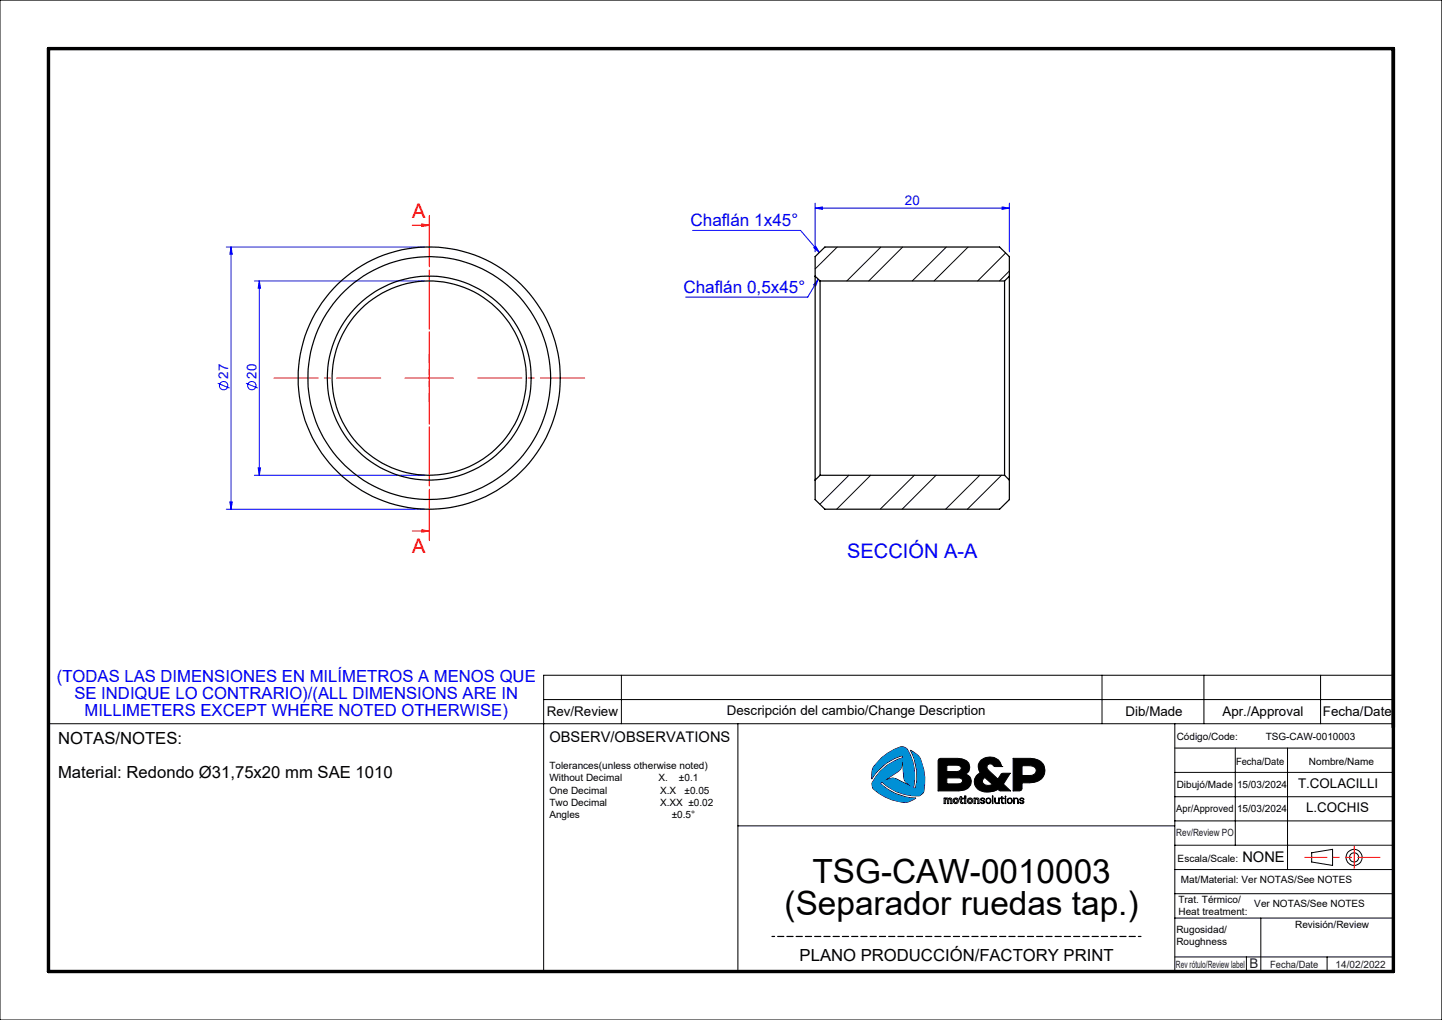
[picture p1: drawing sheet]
<svg xmlns="http://www.w3.org/2000/svg" width="297mm" height="210mm" viewBox="0 0 297 210" stroke-linecap="round" stroke-linejoin="round" font-family="sans-serif">
<g fill="none" stroke="#000" stroke-width=".21">
<path d="M0 0h297v210h-297zM128 139v10M227 139v10M248 139v10M272 139v10M287 139h-175v61M112 144h175M152 149v51M181.6 156a8.6 8.6 0 0 1 4.3-2.3l.7 .3a9.7 9.7 0 0 1 1.5 8.2l.4 .1a10.8 10.8 0 0 0-1-7.9 4.7 4.7 0 0 1 2 1.8 10.1 10.1 0 0 1 .6 7.1l-.6 .5a9.7 9.7 0 0 1-7.8-2.8l-.4 .3a10.8 10.8 0 0 0 7.4 3 4.3 4.3 0 0 1-2.5 .9 9.6 9.6 0 0 1-6.5-3.1l-.1-.7a9.5 9.5 0 0 1 6.3-5.4v-.4a10.4 10.4 0 0 0-6.4 4.8 4.2 4.2 0 0 1 .5-2.6zM185.9 156.6l.2 3.4 .2 .7 1.3 1.2-3.1-1.6-.6-.1-1.8 .5 2.9-1.9 .5-.5zM193.3 156.3l.4-.2h3.5a2.09 2.09 0 0 1 2.5 1.9l-.1 .7-.8 .7a1.68 1.68 0 0 1 1.3 1.7 1.68 1.68 0 0 1-1.5 1.6l-1.2 .1h-4.2zM195 157.5l2.4 .1a.58 .58 0 0 1 .6 .4 .58 .58 0 0 1-.3 .6l-.7 .2h-2z"/>
<path d="M202.1 156.5a2.71 2.71 0 0 1 3.9 .5l.3 .8h-1.5a.8 .8 0 0 0-.8-.5 .8 .8 0 0 0-.7 .6 2.07 2.07 0 0 0 1 1.4l1.2 1.1 .8-1.1 1.8-.1-1.4 2.2 1.4 1.4h-2l-.5-.3a3.5 3.5 0 0 1-4.6-.4 1.98 1.98 0 0 1 .9-3 1.94 1.94 0 0 1 .2-2.6zM206.3 157.8h.1M208.7 156.1h3.5a2.6 2.6 0 0 1 2.9 3.2 2.82 2.82 0 0 1-3.1 1.9h-1.5l-.1 1.5-.4 .1h-1.3zM210.5 157.6a2.82 2.82 0 0 1 2.8 .5 1.05 1.05 0 0 1-.1 1.2 1.05 1.05 0 0 1-1.1 .4h-1.6zM242 149v51M242 159h45M242 154h45M254.4 154v20M265.2 154v25M287 149h-277v51M152 170h90M194.5 164.3l1.5 .1 .1 1h-.3v-.7l-.2-.2-.2 .1v.8h-.3v-.8l-.2-.1-.2 .2v.7h-.2z"/>
<path d="M195 160.2h2.7l.5 .3v.4a.86 .86 0 0 1-1 .5h-2.2zM196.6 164.6l.2-.1 .3 .1v.5l-.3 .1-.2-.1zM197.8 164h.2v.3h.4v.2h-.4v.5a.22 .22 0 0 0 .1 .2 .22 .22 0 0 0 .3 0v.2a.63 .63 0 0 1-.6-.2 .63 .63 0 0 1 0-.7h-.2v-.2h.2zM198.7 164.3h.2v1.1h-.2zM198.7 163.9h.2v.2h-.2zM199.6 164.6l.2-.1 .2 .1v.5l-.2 .1-.2-.1zM200.6 164.3l.9 .1 .1 .2v.8h-.2v-.7l-.3-.2-.2 .3v.6h-.3zM202.5 160.4l.3-.3 1.6 1.4a1.33 1.33 0 0 1-2.1-.6zM202.6 165a.42 .42 0 0 1-.5-.2 .42 .42 0 0 1 0-.4l.5-.1 .2 .3h-.1a.28 .28 0 0 0-.3-.2 .28 .28 0 0 0-.3 .3l.6 .2a.43 .43 0 0 1-.2 .6 .43 .43 0 0 1-.6-.3l.5 .1h.2v-.3M203.3 164.5l.3-.1 .3 .1 .1 .3-.2 .5-.5-.1zM204.4 163.9h.1v1.5h-.1zM204.9 164.3h.1v.6a.36 .36 0 0 0 .3 .4 .36 .36 0 0 0 .4-.4v-.6h.1v1.1l-.1-.1-.3 .1-.4-.1z"/>
<path d="M206.3 164h.1v.3h.4l-.4 .1v.6a.23 .23 0 0 0 .1 .3 .23 .23 0 0 0 .3 0 .28 .28 0 0 1-.4 .1 .28 .28 0 0 1-.1-.4v-.6h-.3l.3-.1zM207 163.9l.2 .2zM207 164.3h.2v1.1h-.2zM207.7 164.5l.3-.1 .3 .1 .1 .3-.2 .5-.5-.1-.1-.3zM208.8 164.3l.1 .2a.48 .48 0 0 1 .8 .1v.8h-.1v-.6a.36 .36 0 0 0-.3-.4 .36 .36 0 0 0-.4 .4v.6h-.1zM210.1 164.4a.47 .47 0 0 1 .4-.1 .47 .47 0 0 1 .4 .3h-.1a.28 .28 0 0 0-.3-.2 .28 .28 0 0 0-.3 .3h.1a.43 .43 0 0 1 .5 .2 .43 .43 0 0 1 0 .5h-.5l-.3-.2 .3 .1h.4l.1-.2-.2-.1a.46 .46 0 0 1-.5-.6zM242 164h45M242 169h45M242 174h45M242 179h45M270.2 175.6l4.3-.7v3.3l-4.3-.7zM242 184h45"/>
<path d="M242 189h45M242 197h45M256.7 197v3M259.7 189v11M273.3 197v3"/>
<circle cx="196.9" cy="164.9" r=".57"/>
<circle cx="199.8" cy="164.9" r=".57"/>
<circle cx="203.6" cy="164.9" r=".56"/>
<circle cx="208" cy="164.9" r=".57"/>
<circle cx="278.9" cy="176.5" r="1.66"/>
<circle cx="278.9" cy="176.5" r=".94"/>
</g>
<path d="M159 192.8h76" fill="none" stroke="#000" stroke-width=".25" stroke-dasharray="1.3 .6" stroke-dashoffset=".7"/>
<path d="M10 10h277v190h-277z" fill="none" stroke="#000" stroke-width=".7"/>
<path d="M268.7 176.5h15.5" fill="none" stroke="#f00" stroke-width=".21" stroke-dasharray="6.3 1.3 1.3 1.3 1.3 1.3" stroke-dashoffset="1.8"/>
<path d="M278.9 174.2v4.6" fill="none" stroke="#f00" stroke-width=".21" stroke-dasharray="6.3 1.3 1.3 1.3 1.3 1.3"/>
<path d="M195 160.2h2.7l.5 .3 .1 .4-.3 .3-.5 .2h-2.5zM195 157.5l2.4 .1 .5 .2 .1 .5-.3 .4-.4 .1h-2.3zM193.3 156.3l-.1 6.5h4.4a2.08 2.08 0 0 0 2.4-2.3l-.4-.8-.8-.3a1.68 1.68 0 0 0 .9-1.9 1.68 1.68 0 0 0-1.7-1.3l-4.4-.1zM202.5 160.3l.3-.2 1.6 1.4-.7 .2-.9-.1-.5-.7zM202 156.6l-.5 .9 .1 1.1a.37 .37 0 0 1 .2 .4 .37 .37 0 0 1-.3 .3l-.7 1-.1 .8 .2 .9 .6 .6 .4 .2a4.1 4.1 0 0 0 3.7-.3l.4 .3h2.1l-1.4-1.4 1.4-2.2h-1.8l-.8 1.2-2.1-2-.1-.6 .1-.4 .4-.1 .6 .1 .4 .4h1.5v-.1a2.6 2.6 0 0 0-4.3-1.1zM210.5 157.6h1.8l.7 .3 .4 .5-.1 .7-.4 .4-.5 .2h-1.9zM208.7 156.1v6.7l1.6-.1 .2-.3v-1.2h1.5a2.75 2.75 0 0 0 3.2-2.4v-.8l-.3-.7a3.1 3.1 0 0 0-2.7-1.2z" fill-rule="evenodd" fill="#000"/>
<path d="M181.6 156l-1.6 1.8a4.1 4.1 0 0 0-.5 2.6 10.5 10.5 0 0 1 6.4-4.8v.4a9.6 9.6 0 0 0-6.3 5.4 1.5 1.5 0 0 0 1.1 1.6 8.6 8.6 0 0 0 6.3 2.1l1.7-.8a10.7 10.7 0 0 1-7.4-3l.4-.3a9.8 9.8 0 0 0 7.8 2.8l.6-.5a9.5 9.5 0 0 0-1-7.7l-1.6-1.2a10.7 10.7 0 0 1 1 7.9l-.4-.1a9.7 9.7 0 0 0-1.5-8.2 1.71 1.71 0 0 0-2.1 .2l-1.1 .5zM185.9 156.6l.3 3.9 .2 .4 1.2 1-3.3-1.7h-.7l-1.5 .5 3.2-2.1 .4-.6z" fill-rule="evenodd" fill="#0090d6"/>
<g fill="none" stroke="#00f" stroke-width=".21">
<path d="M46.6 50.9h40.8M47.6 50.9l.2 1.4h-.5zM47.6 50.9v53.9M52.4 57.8h35M53.4 57.8l.3 1.5h-.5zM53.4 57.8v40.1M142.7 47.4h22.2l3.9 4.6M167.6 51l.4-.3 .8 1.3zM167.9 42.9l1.5-.3v.5zM167.9 41.8v10M167.9 42.9h40M168.5 57.5l-.5 1.4-.4-.2z"/>
<path d="M168.5 57.5l-2.1 3.7h-25.2M206.4 42.6l1.5 .3-1.5 .2zM207.9 41.8v10M44.8 78.9l2.5 1M50.7 78.9l2.4 1M52.4 97.9h35M53.2 96.3h.5l-.3 1.6zM46.6 104.8h40.8M47.3 103.4h.5l-.2 1.4z"/>
<circle cx="46" cy="79.4" r=".86"/>
<circle cx="51.9" cy="79.4" r=".86"/>
</g>
<path d="M84.9 46.4h3.5M86.9 46.1l1.5 .3-1.5 .2zM83.4 77.8h10M88.4 72.8v10.1M84.9 109.3h3.5M86.9 109.1l1.5 .2-1.5 .3z" fill="none" stroke="#f00" stroke-width=".21"/>
<path d="M78.4 77.8h-22M88.4 67.8v-22M98.4 77.8h22M88.4 87.8v22" fill="none" stroke="#f00" stroke-width=".21" stroke-dasharray="15.2 1.3 1.3 1.3" stroke-dashoffset="6.1"/>
<path d="M88.4 44.3v67" fill="none" stroke="#f00" stroke-width=".21" stroke-dasharray="6.3 1.3 1.3 1.3 1.3 1.3" stroke-dashoffset="1.4"/>
<path d="M86.9 46.1l1.5 .3-1.5 .2zM86.9 109.1l1.5 .2-1.5 .3z" fill="#f00"/>
<g fill="#00f">
<path d="M167.6 51l.4-.3 .8 1.3zM168.5 57.5l-.5 1.4-.4-.2z"/>
<path d="M167.9 42.9l1.5-.3v.5zM206.4 42.6l1.5 .3-1.5 .2z"/>
<path d="M47.6 50.9l.2 1.4h-.5zM47.3 103.4h.5l-.2 1.4zM53.4 57.8l.3 1.5h-.5zM53.2 96.3h.5l-.3 1.6z"/>
</g>
<g fill="none" stroke="#000" stroke-width=".25">
<path d="M167.9 56.9v41.9M167.9 56.9v-4.1l2-1.9h36l2 1.9v4.1M167.9 56.9l1 .9M168.9 57.8v40.1M168.9 57.8h38M206.9 57.8v40.1M207.9 56.9v41.9M207.9 56.9l-1 .9M167.9 98.8v4.1l2 1.9h36l2-1.9v-4.1M168.9 97.9l-1 .9M168.9 97.9h38M206.9 97.9l1 .9"/>
<circle cx="88.4" cy="77.8" r="21"/>
<circle cx="88.4" cy="77.8" r="27"/>
<circle cx="88.4" cy="77.8" r="20"/>
<circle cx="88.4" cy="77.8" r="25"/>
</g>
<g fill="none" stroke="#000" stroke-width=".21">
<path d="M172.4 50.9l-4.5 4.5M181.4 50.9l-7 6.9M185.9 50.9l-7 6.9M194.9 50.9l-7 6.9M199.4 50.9l-7 6.9M207.1 52.1l-5.7 5.7M207.9 55.8l-2.1 2M174.8 97.9l-5.9 5.9M179.3 97.9l-7 6.9M188.3 97.9l-7 6.9M192.8 97.9l-7 6.9M201.8 97.9l-7 6.9"/>
<path d="M206.3 97.9l-7.1 6.9"/>
</g>
<g font-size="6.9">
<text x="167.3" y="181.9">TSG-CAW-0010003</text>
<text x="161.6" y="188.3">(Separador ruedas tap.)</text>
</g>
<g font-size="4.1" fill="#f00">
<text x="84.9" y="44.9">A</text>
<text x="84.9" y="113.9">A</text>
</g>
<text font-size="4.1" fill="#00f" x="174.5" y="114.8">SECCIÓN A-A</text>
<g font-size="3.5" fill="#00f">
<text x="142.2" y="46.6">Chaflán 1x45°</text>
<text x="140.7" y="60.3">Chaflán 0,5x45°</text>
</g>
<g font-size="3.4" fill="#00f">
<text x="11.7" y="140.4">(TODAS LAS DIMENSIONES EN MILÍMETROS A MENOS QUE</text>
<text x="15.3" y="143.9">SE INDIQUE LO CONTRARIO)/(ALL DIMENSIONS ARE IN</text>
<text x="17.4" y="147.4">MILLIMETERS EXCEPT WHERE NOTED OTHERWISE)</text>
</g>
<g font-size="3.4">
<text x="12" y="153.1">NOTAS/NOTES:</text>
<text x="12" y="160.1">Material: Redondo Ø31,75x20 mm SAE 1010</text>
<text x="164.7" y="197.9">PLANO PRODUCCIÓN/FACTORY PRINT</text>
</g>
<g font-size="3">
<text x="113.2" y="152.7">OBSERV/OBSERVATIONS</text>
<text x="255.9" y="177.4">NONE</text>
</g>
<g font-size="2.7" fill="#00f">
<text x="186.4" y="42.2">20</text>
<text x="47" y="78" transform="rotate(-90 47 78)">27</text>
<text x="52.8" y="78" transform="rotate(-90 52.8 78)">20</text>
</g>
<g font-size="2.7">
<text x="112.6" y="147.5">Rev/Review</text>
<text x="149.7" y="147.3">Descripción del cambio/Change Description</text>
<text x="231.8" y="147.3">Dib/Made</text>
<text x="251.8" y="147.3">Apr./Approval</text>
<text x="272.5" y="147.4">Fecha/Date</text>
<text x="267.4" y="162.3">T.COLACILLI</text>
<text x="269" y="167.1">L.COCHIS</text>
</g>
<text font-size="2.7" fill="#191924" x="257.3" y="199.4">B</text>
<g font-size="2.1">
<text x="242.4" y="152.3">Código/Code:</text>
<text x="260.7" y="152.3">TSG-CAW-0010003</text>
<text x="113.2" y="158.4">Tolerances(unless otherwise noted)</text>
<text x="113.2" y="160.9">Without Decimal</text>
<text x="135.6" y="160.9">X.</text>
<text x="139.8" y="160.9">±0.1</text>
<text x="254.6" y="157.4">Fecha/Date</text>
<text x="269.6" y="157.5">Nombre/Name</text>
<text x="113.2" y="163.4">One Decimal</text>
<text x="113.2" y="165.9">Two Decimal</text>
<text x="136" y="165.9">X.XX ±0.02</text>
<text x="136" y="163.4">X.X</text>
<text x="141" y="163.4">±0.05</text>
<text x="242.3" y="167.1">Apr/Approved</text>
<text x="242.4" y="162.3">Dibujó/Made</text>
<text x="254.8" y="162.3">15/03/2024</text>
<text x="254.8" y="167.1">15/03/2024</text>
<text x="113.2" y="168.4">Angles</text>
<text x="138.4" y="168.4">±0.5°</text>
<text x="242.6" y="177.5">Escala/Scale:</text>
<text x="242.7" y="185.9">Trat. Térmico/</text>
<text x="243.2" y="181.7">Mat/Material: Ver NOTAS/See NOTES</text>
<text x="242.7" y="188.4">Heat treatment:</text>
<text x="258.3" y="186.7">Ver NOTAS/See NOTES</text>
<text x="266.8" y="191.1">Revisión/Review</text>
<text x="242.3" y="192">Rugosidad/</text>
<text x="242.3" y="194.5">Roughness</text>
</g>
<g font-size="2.1" fill="#191924">
<text x="242.3" y="172.1">Rev/Review PO</text>
<text x="242.2" y="199.2">Rev rótulo/Review label</text>
<text x="261.6" y="199.3">Fecha/Date</text>
<text x="275.1" y="199.3">14/02/2022</text>
</g>
</svg>
